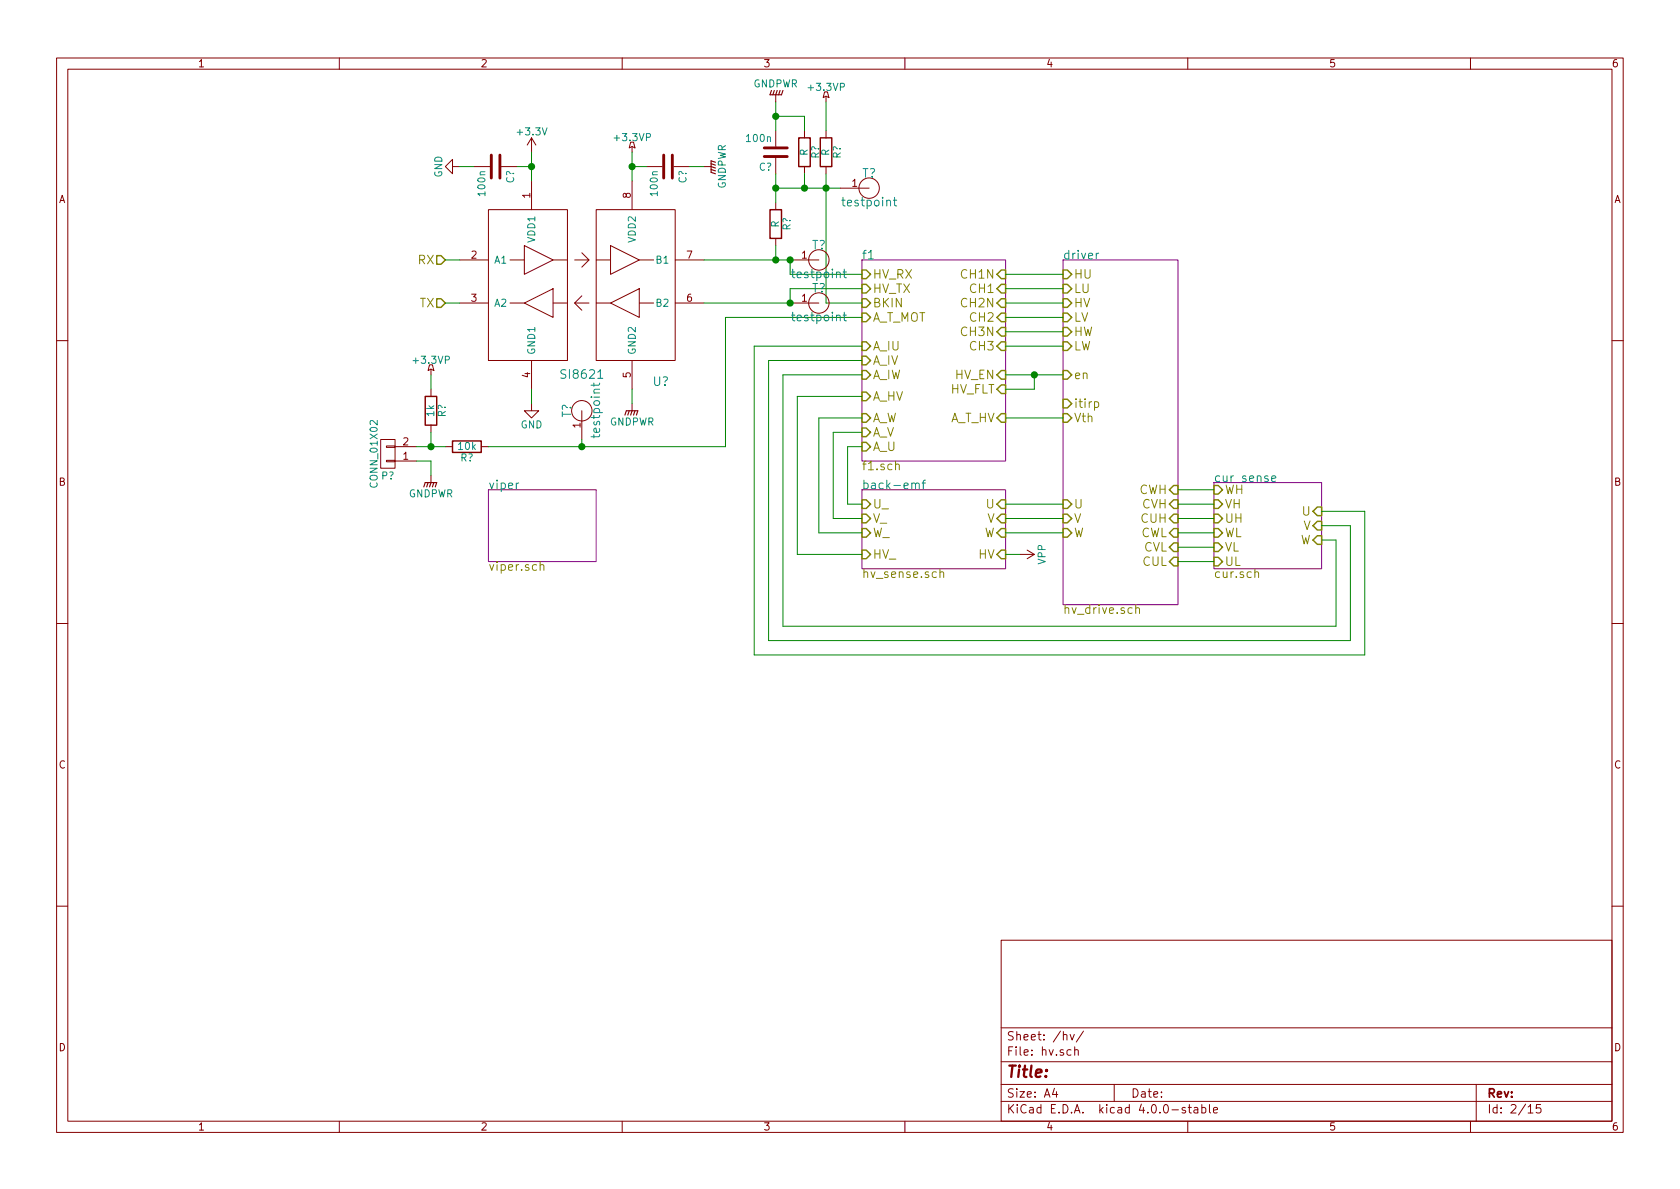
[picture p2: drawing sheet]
EESchema Schematic File Version 2
LIBS:power
LIBS:stmbl_3.4-cache
EELAYER 25 0
EELAYER END
$Descr A4 11693 8268
encoding utf-8
Sheet 2 15
Title ""
Date ""
Rev ""
Comp ""
Comment1 ""
Comment2 ""
Comment3 ""
Comment4 ""
$EndDescr
$Comp
L SI8621 U?
U 1 1
P 4050 1950
F 0 "U?" H 4600 1250 60  0000 C CNN
F 1 "SI8621" H 4050 1300 60  0000 C CNN
F 2 "" H 4050 1950 60  0000 C CNN
F 3 "" H 4050 1950 60  0000 C CNN
	1    4050 1950
	1    0    0    -1  
$EndComp
$Sheet
S 6000 1800 1000 1400
U 565909D0
F0 "f1" 60
F1 "f1.sch" 60
F2 "CH1N" I R 7000 1900 60 
F3 "CH2N" I R 7000 2100 60 
F4 "CH3N" I R 7000 2300 60 
F5 "CH1" I R 7000 2000 60 
F6 "CH2" I R 7000 2200 60 
F7 "CH3" I R 7000 2400 60 
F8 "HV_TX" I L 6000 2000 60 
F9 "HV_RX" I L 6000 1900 60 
F10 "A_HV" I L 6000 2750 60 
F11 "A_U" I L 6000 3100 60 
F12 "A_V" I L 6000 3000 60 
F13 "A_W" I L 6000 2900 60 
F14 "A_T_HV" I R 7000 2900 60 
F15 "A_T_MOT" I L 6000 2200 60 
F16 "HV_EN" I R 7000 2600 60 
F17 "HV_FLT" I R 7000 2700 60 
F18 "BKIN" I L 6000 2100 60 
F19 "A_IU" I L 6000 2400 60 
F20 "A_IV" I L 6000 2500 60 
F21 "A_IW" I L 6000 2600 60 
$EndSheet
$Sheet
S 3400 3400 750  500 
U 565909D4
F0 "viper" 60
F1 "viper.sch" 60
$EndSheet
$Sheet
S 6000 3400 1000 550 
U 56590A3E
F0 "back-emf" 60
F1 "hv_sense.sch" 60
F2 "U" I R 7000 3500 60 
F3 "U_" I L 6000 3500 60 
F4 "V" I R 7000 3600 60 
F5 "V_" I L 6000 3600 60 
F6 "W" I R 7000 3700 60 
F7 "W_" I L 6000 3700 60 
F8 "HV" I R 7000 3850 60 
F9 "HV_" I L 6000 3850 60 
$EndSheet
$Sheet
S 7400 1800 800  2400
U 56590A75
F0 "driver" 60
F1 "hv_drive.sch" 60
F2 "W" I L 7400 3700 60 
F3 "V" I L 7400 3600 60 
F4 "U" I L 7400 3500 60 
F5 "Vth" I L 7400 2900 60 
F6 "HU" I L 7400 1900 60 
F7 "LU" I L 7400 2000 60 
F8 "HV" I L 7400 2100 60 
F9 "LV" I L 7400 2200 60 
F10 "HW" I L 7400 2300 60 
F11 "LW" I L 7400 2400 60 
F12 "en" I L 7400 2600 60 
F13 "itirp" I L 7400 2800 60 
F14 "CUL" I R 8200 3900 60 
F15 "CVL" I R 8200 3800 60 
F16 "CWL" I R 8200 3700 60 
F17 "CUH" I R 8200 3600 60 
F18 "CVH" I R 8200 3500 60 
F19 "CWH" I R 8200 3400 60 
$EndSheet
Wire Wire Line
	7000 1900 7400 1900
Wire Wire Line
	7000 2000 7400 2000
Wire Wire Line
	7000 2100 7400 2100
Wire Wire Line
	7000 2200 7400 2200
Wire Wire Line
	7000 2300 7400 2300
Wire Wire Line
	7000 2400 7400 2400
Wire Wire Line
	7000 2600 7400 2600
Wire Wire Line
	7000 2700 7200 2700
Wire Wire Line
	7200 2700 7200 2600
Connection ~ 7200 2600
Wire Wire Line
	7000 2900 7400 2900
Wire Wire Line
	7000 3500 7400 3500
Wire Wire Line
	7000 3600 7400 3600
Wire Wire Line
	7000 3700 7400 3700
Wire Wire Line
	6000 3100 5900 3100
Wire Wire Line
	5900 3100 5900 3500
Wire Wire Line
	5900 3500 6000 3500
Wire Wire Line
	6000 3600 5800 3600
Wire Wire Line
	5800 3600 5800 3000
Wire Wire Line
	5800 3000 6000 3000
Wire Wire Line
	6000 2900 5700 2900
Wire Wire Line
	5700 2900 5700 3700
Wire Wire Line
	5700 3700 6000 3700
Wire Wire Line
	6000 3850 5550 3850
Wire Wire Line
	5550 3850 5550 2750
Wire Wire Line
	5550 2750 6000 2750
Text HLabel 3100 2100 0    60   Input ~ 0
TX
Text HLabel 3100 1800 0    60   Input ~ 0
RX
$Comp
L GND #PWR?
U 1 1
P 3700 2800
F 0 "#PWR?" H 3700 2550 50  0001 C CNN
F 1 "GND" H 3700 2650 50  0000 C CNN
F 2 "" H 3700 2800 60  0000 C CNN
F 3 "" H 3700 2800 60  0000 C CNN
	1    3700 2800
	1    0    0    -1  
$EndComp
$Comp
L GNDPWR #PWR?
U 1 1
P 4400 2800
F 0 "#PWR?" H 4400 2600 50  0001 C CNN
F 1 "GNDPWR" H 4400 2670 50  0000 C CNN
F 2 "" H 4400 2750 60  0000 C CNN
F 3 "" H 4400 2750 60  0000 C CNN
	1    4400 2800
	1    0    0    -1  
$EndComp
$Comp
L +3.3V #PWR?
U 1 1
P 3700 1050
F 0 "#PWR?" H 3700 900 50  0001 C CNN
F 1 "+3.3V" H 3700 1190 50  0000 C CNN
F 2 "" H 3700 1050 60  0000 C CNN
F 3 "" H 3700 1050 60  0000 C CNN
	1    3700 1050
	1    0    0    -1  
$EndComp
$Comp
L +3.3VP #PWR?
U 1 1
P 4400 1050
F 0 "#PWR?" H 4550 1000 50  0001 C CNN
F 1 "+3.3VP" H 4400 1150 50  0000 C CNN
F 2 "" H 4400 1050 60  0000 C CNN
F 3 "" H 4400 1050 60  0000 C CNN
	1    4400 1050
	1    0    0    -1  
$EndComp
Wire Wire Line
	4400 1050 4400 1250
Wire Wire Line
	3700 1050 3700 1250
Wire Wire Line
	3100 1800 3200 1800
Wire Wire Line
	3100 2100 3200 2100
Wire Wire Line
	3700 2800 3700 2700
Wire Wire Line
	4400 2800 4400 2700
Wire Wire Line
	4900 1800 5500 1800
Wire Wire Line
	5500 1800 5500 1900
Wire Wire Line
	5500 1900 6000 1900
Wire Wire Line
	6000 2000 5500 2000
Wire Wire Line
	5500 2000 5500 2100
Wire Wire Line
	5500 2100 4900 2100
$Comp
L R R?
U 1 1
P 5400 1550
F 0 "R?" V 5480 1550 50  0000 C CNN
F 1 "R" V 5400 1550 50  0000 C CNN
F 2 "" V 5330 1550 30  0000 C CNN
F 3 "" H 5400 1550 30  0000 C CNN
	1    5400 1550
	1    0    0    -1  
$EndComp
$Comp
L C C?
U 1 1
P 3450 1150
F 0 "C?" H 3475 1250 50  0000 L CNN
F 1 "100n" H 3475 1050 50  0000 L CNN
F 2 "" H 3488 1000 30  0000 C CNN
F 3 "" H 3450 1150 60  0000 C CNN
	1    3450 1150
	0    1    1    0   
$EndComp
Wire Wire Line
	3600 1150 3700 1150
Connection ~ 3700 1150
$Comp
L C C?
U 1 1
P 4650 1150
F 0 "C?" H 4675 1250 50  0000 L CNN
F 1 "100n" H 4675 1050 50  0000 L CNN
F 2 "" H 4688 1000 30  0000 C CNN
F 3 "" H 4650 1150 60  0000 C CNN
	1    4650 1150
	0    1    1    0   
$EndComp
Wire Wire Line
	4500 1150 4400 1150
Connection ~ 4400 1150
$Comp
L GND #PWR?
U 1 1
P 3200 1150
F 0 "#PWR?" H 3200 900 50  0001 C CNN
F 1 "GND" H 3200 1000 50  0000 C CNN
F 2 "" H 3200 1150 60  0000 C CNN
F 3 "" H 3200 1150 60  0000 C CNN
	1    3200 1150
	0    1    1    0   
$EndComp
$Comp
L GNDPWR #PWR?
U 1 1
P 4900 1150
F 0 "#PWR?" H 4900 950 50  0001 C CNN
F 1 "GNDPWR" H 4900 1020 50  0000 C CNN
F 2 "" H 4900 1100 60  0000 C CNN
F 3 "" H 4900 1100 60  0000 C CNN
	1    4900 1150
	0    -1   -1   0   
$EndComp
Wire Wire Line
	4800 1150 4900 1150
Wire Wire Line
	3200 1150 3300 1150
$Comp
L C C?
U 1 1
P 5400 1050
F 0 "C?" H 5425 1150 50  0000 L CNN
F 1 "100n" H 5425 950 50  0000 L CNN
F 2 "" H 5438 900 30  0000 C CNN
F 3 "" H 5400 1050 60  0000 C CNN
	1    5400 1050
	-1   0    0    1   
$EndComp
$Comp
L R R?
U 1 1
P 5600 1050
F 0 "R?" V 5680 1050 50  0000 C CNN
F 1 "R" V 5600 1050 50  0000 C CNN
F 2 "" V 5530 1050 30  0000 C CNN
F 3 "" H 5600 1050 30  0000 C CNN
	1    5600 1050
	1    0    0    -1  
$EndComp
$Comp
L R R?
U 1 1
P 5750 1050
F 0 "R?" V 5830 1050 50  0000 C CNN
F 1 "R" V 5750 1050 50  0000 C CNN
F 2 "" V 5680 1050 30  0000 C CNN
F 3 "" H 5750 1050 30  0000 C CNN
	1    5750 1050
	1    0    0    -1  
$EndComp
Wire Wire Line
	5400 1200 5400 1400
Wire Wire Line
	5400 1700 5400 1800
Connection ~ 5400 1800
Wire Wire Line
	5400 1300 5850 1300
Wire Wire Line
	5750 1200 5750 2100
Wire Wire Line
	5600 1200 5600 1300
Connection ~ 5600 1300
Connection ~ 5400 1300
Wire Wire Line
	5400 700  5400 900 
Wire Wire Line
	5400 800  5600 800 
Wire Wire Line
	5600 800  5600 900 
$Comp
L GNDPWR #PWR?
U 1 1
P 5400 700
F 0 "#PWR?" H 5400 500 50  0001 C CNN
F 1 "GNDPWR" H 5400 570 50  0000 C CNN
F 2 "" H 5400 650 60  0000 C CNN
F 3 "" H 5400 650 60  0000 C CNN
	1    5400 700 
	-1   0    0    1   
$EndComp
Connection ~ 5400 800 
$Comp
L +3.3VP #PWR?
U 1 1
P 5750 700
F 0 "#PWR?" H 5900 650 50  0001 C CNN
F 1 "+3.3VP" H 5750 800 50  0000 C CNN
F 2 "" H 5750 700 60  0000 C CNN
F 3 "" H 5750 700 60  0000 C CNN
	1    5750 700 
	1    0    0    -1  
$EndComp
Wire Wire Line
	5750 700  5750 900 
Wire Wire Line
	5750 2100 6000 2100
Connection ~ 5750 1300
$Sheet
S 8450 3350 750  600 
U 566962E3
F0 "cur sense" 60
F1 "cur.sch" 60
F2 "VH" I L 8450 3500 60 
F3 "VL" I L 8450 3800 60 
F4 "V" I R 9200 3650 60 
F5 "WH" I L 8450 3400 60 
F6 "WL" I L 8450 3700 60 
F7 "W" I R 9200 3750 60 
F8 "UH" I L 8450 3600 60 
F9 "UL" I L 8450 3900 60 
F10 "U" I R 9200 3550 60 
$EndSheet
Wire Wire Line
	8200 3900 8450 3900
Wire Wire Line
	8200 3800 8450 3800
Wire Wire Line
	8200 3700 8450 3700
Wire Wire Line
	8200 3600 8450 3600
Wire Wire Line
	8200 3500 8450 3500
Wire Wire Line
	8200 3400 8450 3400
Wire Wire Line
	9200 3750 9300 3750
Wire Wire Line
	9300 3750 9300 4350
Wire Wire Line
	9300 4350 5450 4350
Wire Wire Line
	5450 4350 5450 2600
Wire Wire Line
	5450 2600 6000 2600
Wire Wire Line
	6000 2500 5350 2500
Wire Wire Line
	5350 2500 5350 4450
Wire Wire Line
	5350 4450 9400 4450
Wire Wire Line
	9400 4450 9400 3650
Wire Wire Line
	9400 3650 9200 3650
Wire Wire Line
	9200 3550 9500 3550
Wire Wire Line
	9500 3550 9500 4550
Wire Wire Line
	9500 4550 5250 4550
Wire Wire Line
	5250 4550 5250 2400
Wire Wire Line
	5250 2400 6000 2400
$Comp
L VPP #PWR?
U 1 1
P 7100 3850
F 0 "#PWR?" H 7100 3700 50  0001 C CNN
F 1 "VPP" H 7100 4000 50  0000 C CNN
F 2 "" H 7100 3850 60  0000 C CNN
F 3 "" H 7100 3850 60  0000 C CNN
	1    7100 3850
	0    1    1    0   
$EndComp
Wire Wire Line
	7000 3850 7100 3850
$Comp
L CONN_01X02 P?
U 1 1
P 2700 3150
F 0 "P?" H 2700 3300 50  0000 C CNN
F 1 "CONN_01X02" V 2800 3150 50  0000 C CNN
F 2 "" H 2700 3150 50  0000 C CNN
F 3 "" H 2700 3150 50  0000 C CNN
	1    2700 3150
	-1   0    0    1   
$EndComp
$Comp
L R R?
U 1 1
P 3000 2850
F 0 "R?" V 3080 2850 50  0000 C CNN
F 1 "1k" V 3000 2850 50  0000 C CNN
F 2 "" V 2930 2850 30  0000 C CNN
F 3 "" H 3000 2850 30  0000 C CNN
	1    3000 2850
	1    0    0    -1  
$EndComp
$Comp
L R R?
U 1 1
P 3250 3100
F 0 "R?" V 3330 3100 50  0000 C CNN
F 1 "10k" V 3250 3100 50  0000 C CNN
F 2 "" V 3180 3100 30  0000 C CNN
F 3 "" H 3250 3100 30  0000 C CNN
	1    3250 3100
	0    1    1    0   
$EndComp
$Comp
L GNDPWR #PWR?
U 1 1
P 3000 3300
F 0 "#PWR?" H 3000 3100 50  0001 C CNN
F 1 "GNDPWR" H 3000 3170 50  0000 C CNN
F 2 "" H 3000 3250 60  0000 C CNN
F 3 "" H 3000 3250 60  0000 C CNN
	1    3000 3300
	1    0    0    -1  
$EndComp
Wire Wire Line
	2900 3100 3100 3100
Wire Wire Line
	3000 3000 3000 3100
Connection ~ 3000 3100
Wire Wire Line
	2900 3200 3000 3200
Wire Wire Line
	3000 3200 3000 3300
$Comp
L +3.3VP #PWR?
U 1 1
P 3000 2600
F 0 "#PWR?" H 3150 2550 50  0001 C CNN
F 1 "+3.3VP" H 3000 2700 50  0000 C CNN
F 2 "" H 3000 2600 60  0000 C CNN
F 3 "" H 3000 2600 60  0000 C CNN
	1    3000 2600
	1    0    0    -1  
$EndComp
Wire Wire Line
	3000 2700 3000 2600
Wire Wire Line
	3400 3100 5050 3100
Wire Wire Line
	5050 3100 5050 2200
Wire Wire Line
	5050 2200 6000 2200
$Comp
L testpoint T?
U 1 1
P 4050 2850
F 0 "T?" H 4050 2950 60  0000 C CNN
F 1 "testpoint" H 4050 2750 60  0000 C CNN
F 2 "" H 4050 2850 60  0000 C CNN
F 3 "" H 4050 2850 60  0000 C CNN
	1    4050 2850
	0    -1   -1   0   
$EndComp
Wire Wire Line
	4050 3050 4050 3100
Connection ~ 4050 3100
$Comp
L testpoint T?
U 1 1
P 6050 1300
F 0 "T?" H 6050 1400 60  0000 C CNN
F 1 "testpoint" H 6050 1200 60  0000 C CNN
F 2 "" H 6050 1300 60  0000 C CNN
F 3 "" H 6050 1300 60  0000 C CNN
	1    6050 1300
	1    0    0    -1  
$EndComp
$Comp
L testpoint T?
U 1 1
P 5700 1800
F 0 "T?" H 5700 1900 60  0000 C CNN
F 1 "testpoint" H 5700 1700 60  0000 C CNN
F 2 "" H 5700 1800 60  0000 C CNN
F 3 "" H 5700 1800 60  0000 C CNN
	1    5700 1800
	1    0    0    -1  
$EndComp
$Comp
L testpoint T?
U 1 1
P 5700 2100
F 0 "T?" H 5700 2200 60  0000 C CNN
F 1 "testpoint" H 5700 2000 60  0000 C CNN
F 2 "" H 5700 2100 60  0000 C CNN
F 3 "" H 5700 2100 60  0000 C CNN
	1    5700 2100
	1    0    0    -1  
$EndComp
Connection ~ 5500 2100
Connection ~ 5500 1800
$EndSCHEMATC
